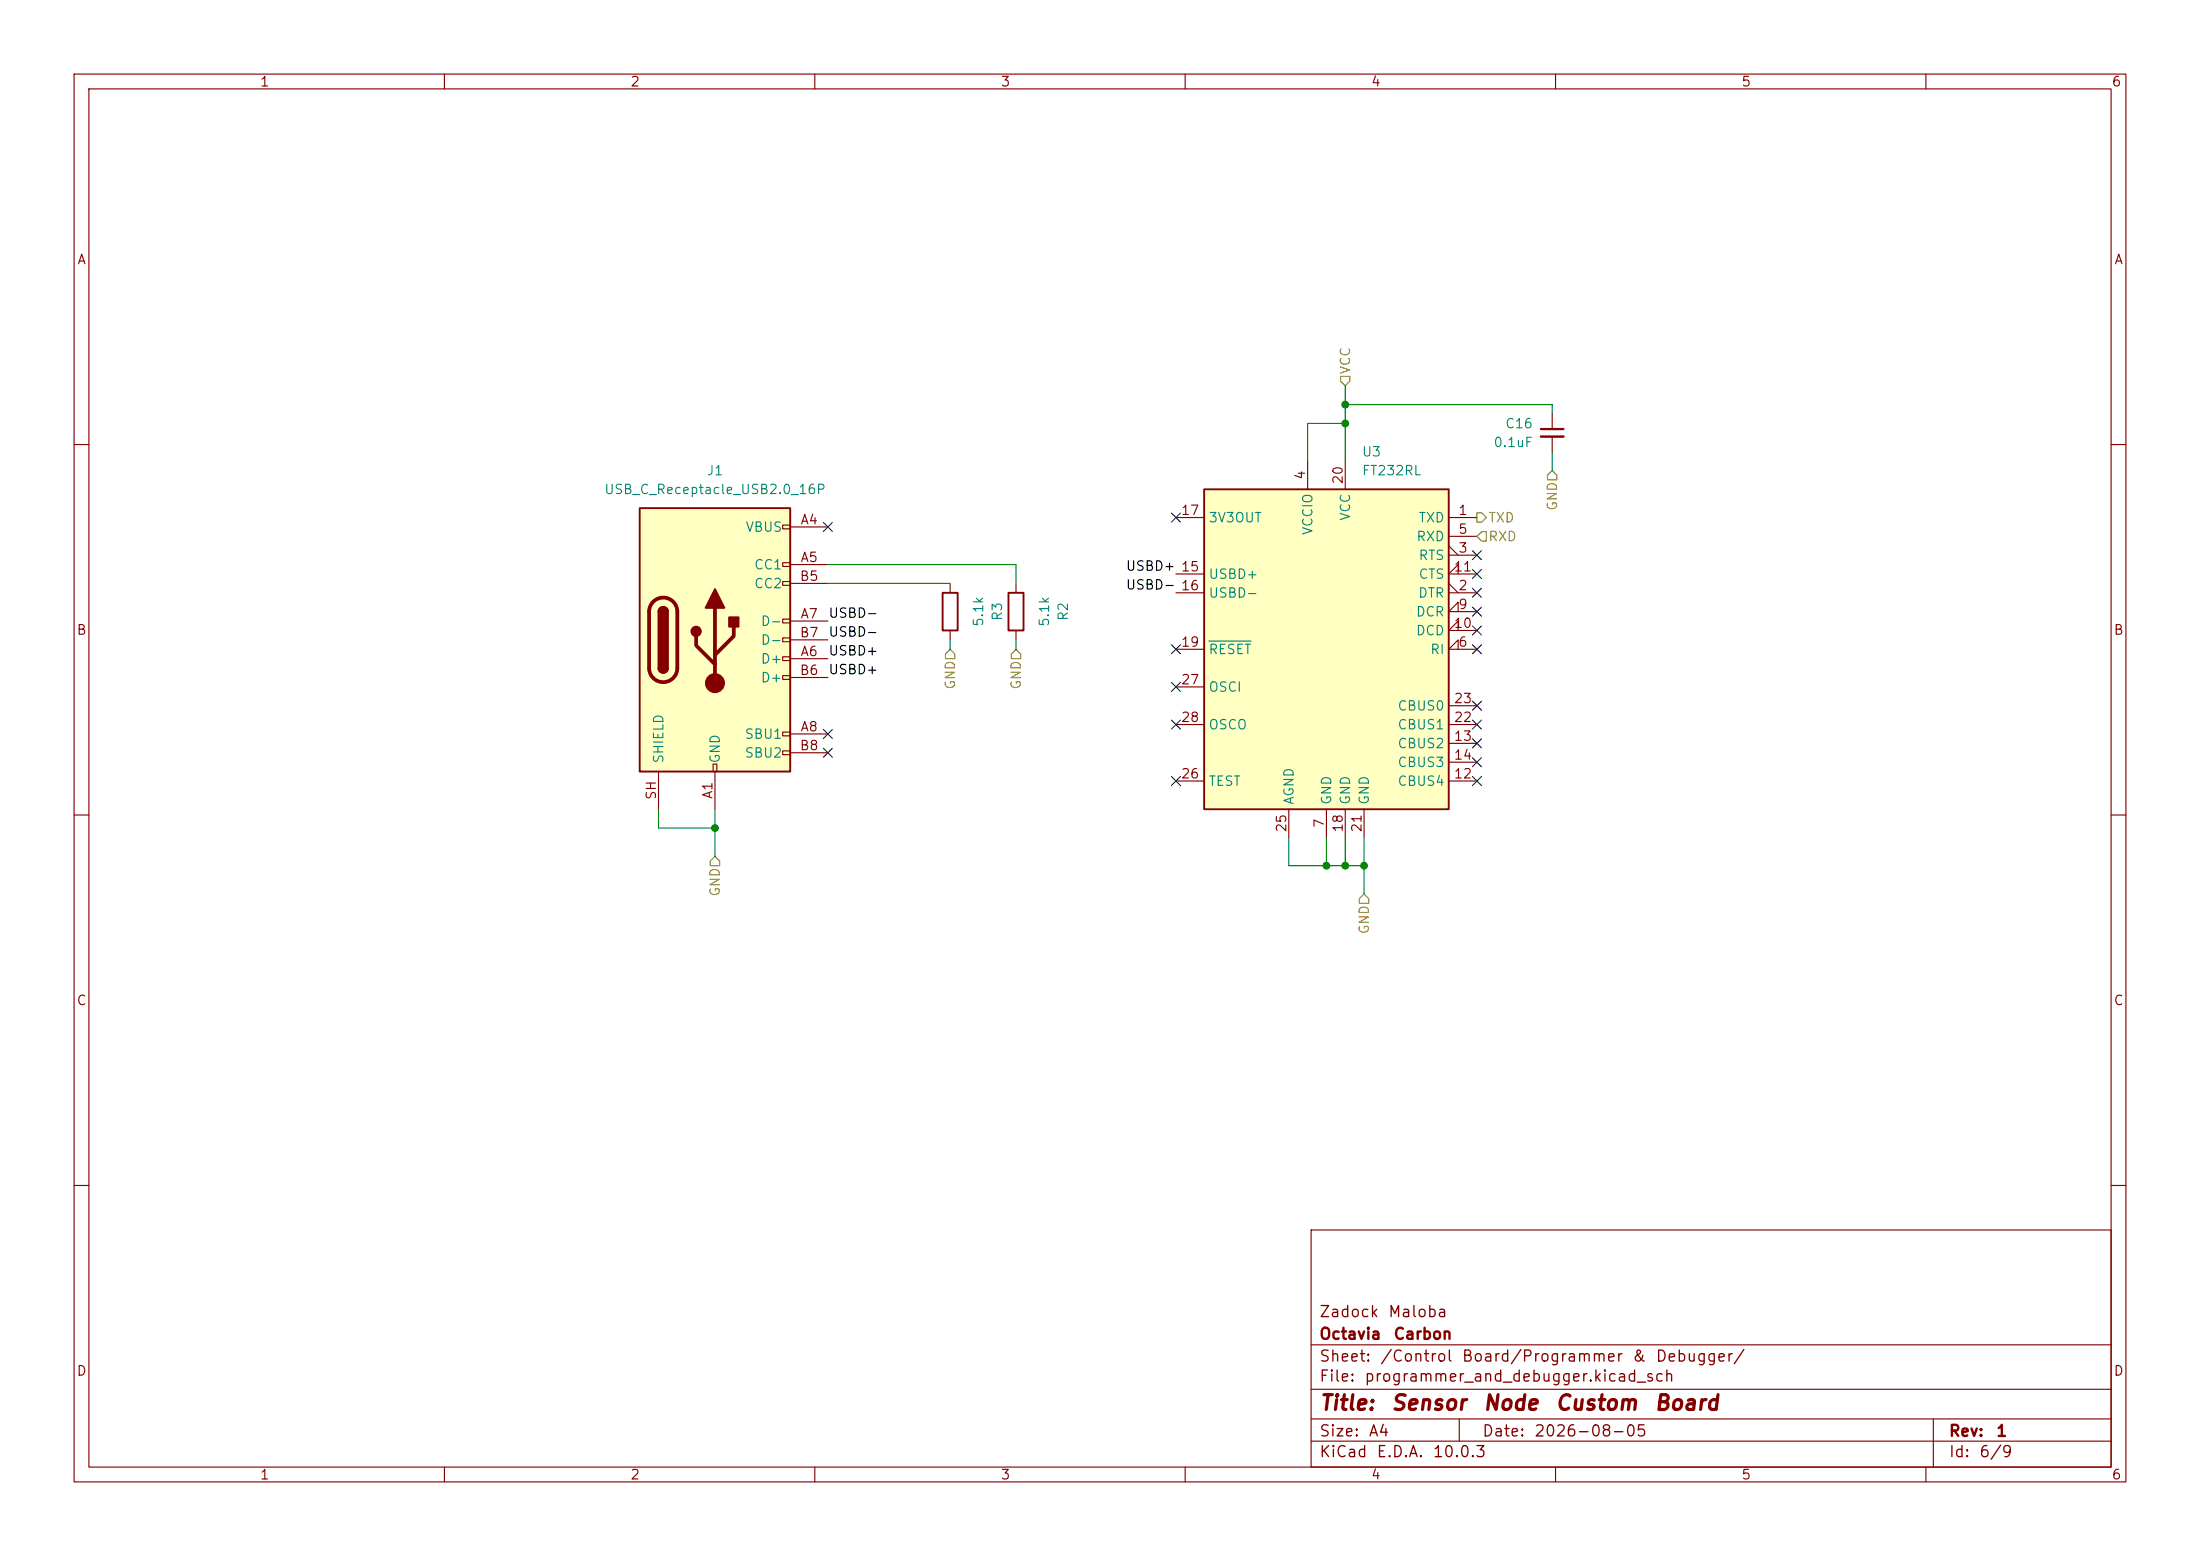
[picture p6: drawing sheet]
(kicad_sch
 (version 20260306)
 (generator "eeschema")
 (generator_version "10.0")
 (paper "A4")
 (title_block
  (title "Sensor Node Custom Board")
  (date "2026-08-05")
  (rev "1")
  (company "Octavia Carbon")
  (comment 1 "Zadock Maloba"))
 (lib_symbols
  (symbol "Connector:USB_C_Receptacle_USB2.0_16P"
   (pin_names
    (offset 1.016)) (exclude_from_sim no) (in_bom yes) (on_board yes)
   (in_pos_files yes)
   (duplicate_pin_numbers_are_jumpers no)
   (property "Reference" "J" (at 0 22.225 0) (show_name no) (do_not_autoplace no) (effects (font (size 1.27 1.27))))
   (property "Value" "USB_C_Receptacle_USB2.0_16P" (at 0 19.685 0) (show_name no) (do_not_autoplace no) (effects (font (size 1.27 1.27))))
   (property "Footprint" "" (at 3.81 0 0) (show_name no) (do_not_autoplace no) (hide yes) (effects (font (size 1.27 1.27))))
   (property "Datasheet" "https://www.usb.org/sites/default/files/documents/usb_type-c.zip" (at 3.81 0 0) (show_name no) (do_not_autoplace no) (hide yes) (effects (font (size 1.27 1.27))))
   (property "Description" "USB 2.0-only 16P Type-C Receptacle connector" (at 0 0 0) (show_name no) (do_not_autoplace no) (hide yes) (effects (font (size 1.27 1.27))))
   (symbol "USB_C_Receptacle_USB2.0_16P_0_0"
    (rectangle (start -0.254 -17.78) (end 0.254 -16.764) (stroke (width 0) (type default)) (fill (type none)))
    (rectangle (start 10.16 15.494) (end 9.144 14.986) (stroke (width 0) (type default)) (fill (type none)))
    (rectangle (start 10.16 10.414) (end 9.144 9.906) (stroke (width 0) (type default)) (fill (type none)))
    (rectangle (start 10.16 7.874) (end 9.144 7.366) (stroke (width 0) (type default)) (fill (type none)))
    (rectangle (start 10.16 2.794) (end 9.144 2.286) (stroke (width 0) (type default)) (fill (type none)))
    (rectangle (start 10.16 0.254) (end 9.144 -0.254) (stroke (width 0) (type default)) (fill (type none)))
    (rectangle (start 10.16 -2.286) (end 9.144 -2.794) (stroke (width 0) (type default)) (fill (type none)))
    (rectangle (start 10.16 -4.826) (end 9.144 -5.334) (stroke (width 0) (type default)) (fill (type none)))
    (rectangle (start 10.16 -12.446) (end 9.144 -12.954) (stroke (width 0) (type default)) (fill (type none)))
    (rectangle (start 10.16 -14.986) (end 9.144 -15.494) (stroke (width 0) (type default)) (fill (type none))))
   (symbol "USB_C_Receptacle_USB2.0_16P_0_1"
    (rectangle (start -10.16 17.78) (end 10.16 -17.78) (stroke (width 0.254) (type default)) (fill (type background)))
    (polyline (pts (xy -8.89 -3.81) (xy -8.89 3.81)) (stroke (width 0.508) (type default)) (fill (type none)))
    (rectangle (start -7.62 -3.81) (end -6.35 3.81) (stroke (width 0.254) (type default)) (fill (type outline)))
    (arc (start -7.62 3.81) (mid -6.985 4.4423) (end -6.35 3.81) (stroke (width 0.254) (type default)) (fill (type none)))
    (arc (start -7.62 3.81) (mid -6.985 4.4423) (end -6.35 3.81) (stroke (width 0.254) (type default)) (fill (type outline)))
    (arc (start -8.89 3.81) (mid -6.985 5.7067) (end -5.08 3.81) (stroke (width 0.508) (type default)) (fill (type none)))
    (arc (start -5.08 -3.81) (mid -6.985 -5.7067) (end -8.89 -3.81) (stroke (width 0.508) (type default)) (fill (type none)))
    (arc (start -6.35 -3.81) (mid -6.985 -4.4423) (end -7.62 -3.81) (stroke (width 0.254) (type default)) (fill (type none)))
    (arc (start -6.35 -3.81) (mid -6.985 -4.4423) (end -7.62 -3.81) (stroke (width 0.254) (type default)) (fill (type outline)))
    (polyline (pts (xy -5.08 3.81) (xy -5.08 -3.81)) (stroke (width 0.508) (type default)) (fill (type none)))
    (circle (center -2.54 1.143) (radius 0.635) (stroke (width 0.254) (type default)) (fill (type outline)))
    (polyline (pts (xy -1.27 4.318) (xy 0 6.858) (xy 1.27 4.318) (xy -1.27 4.318)) (stroke (width 0.254) (type default)) (fill (type outline)))
    (polyline (pts (xy 0 -2.032) (xy 2.54 0.508) (xy 2.54 1.778)) (stroke (width 0.508) (type default)) (fill (type none)))
    (polyline (pts (xy 0 -3.302) (xy -2.54 -0.762) (xy -2.54 0.508)) (stroke (width 0.508) (type default)) (fill (type none)))
    (polyline (pts (xy 0 -5.842) (xy 0 4.318)) (stroke (width 0.508) (type default)) (fill (type none)))
    (circle (center 0 -5.842) (radius 1.27) (stroke (width 0) (type default)) (fill (type outline)))
    (rectangle (start 1.905 1.778) (end 3.175 3.048) (stroke (width 0.254) (type default)) (fill (type outline))))
   (symbol "USB_C_Receptacle_USB2.0_16P_1_1"
    (pin passive line (at 0 -22.86 90) (length 5.08) (name "GND" (effects (font (size 1.27 1.27)))) (number "A1" (effects (font (size 1.27 1.27)))))
    (pin passive line (at 15.24 15.24 180) (length 5.08) (name "VBUS" (effects (font (size 1.27 1.27)))) (number "A4" (effects (font (size 1.27 1.27)))))
    (pin bidirectional line (at 15.24 10.16 180) (length 5.08) (name "CC1" (effects (font (size 1.27 1.27)))) (number "A5" (effects (font (size 1.27 1.27)))))
    (pin bidirectional line (at 15.24 -2.54 180) (length 5.08) (name "D+" (effects (font (size 1.27 1.27)))) (number "A6" (effects (font (size 1.27 1.27)))))
    (pin bidirectional line (at 15.24 2.54 180) (length 5.08) (name "D-" (effects (font (size 1.27 1.27)))) (number "A7" (effects (font (size 1.27 1.27)))))
    (pin bidirectional line (at 15.24 -12.7 180) (length 5.08) (name "SBU1" (effects (font (size 1.27 1.27)))) (number "A8" (effects (font (size 1.27 1.27)))))
    (pin passive line (at 15.24 15.24 180) (length 5.08) (hide yes) (name "VBUS" (effects (font (size 1.27 1.27)))) (number "A9" (effects (font (size 1.27 1.27)))))
    (pin passive line (at 0 -22.86 90) (length 5.08) (hide yes) (name "GND" (effects (font (size 1.27 1.27)))) (number "A12" (effects (font (size 1.27 1.27)))))
    (pin passive line (at 0 -22.86 90) (length 5.08) (hide yes) (name "GND" (effects (font (size 1.27 1.27)))) (number "B1" (effects (font (size 1.27 1.27)))))
    (pin passive line (at 15.24 15.24 180) (length 5.08) (hide yes) (name "VBUS" (effects (font (size 1.27 1.27)))) (number "B4" (effects (font (size 1.27 1.27)))))
    (pin bidirectional line (at 15.24 7.62 180) (length 5.08) (name "CC2" (effects (font (size 1.27 1.27)))) (number "B5" (effects (font (size 1.27 1.27)))))
    (pin bidirectional line (at 15.24 -5.08 180) (length 5.08) (name "D+" (effects (font (size 1.27 1.27)))) (number "B6" (effects (font (size 1.27 1.27)))))
    (pin bidirectional line (at 15.24 0 180) (length 5.08) (name "D-" (effects (font (size 1.27 1.27)))) (number "B7" (effects (font (size 1.27 1.27)))))
    (pin bidirectional line (at 15.24 -15.24 180) (length 5.08) (name "SBU2" (effects (font (size 1.27 1.27)))) (number "B8" (effects (font (size 1.27 1.27)))))
    (pin passive line (at 15.24 15.24 180) (length 5.08) (hide yes) (name "VBUS" (effects (font (size 1.27 1.27)))) (number "B9" (effects (font (size 1.27 1.27)))))
    (pin passive line (at 0 -22.86 90) (length 5.08) (hide yes) (name "GND" (effects (font (size 1.27 1.27)))) (number "B12" (effects (font (size 1.27 1.27)))))
    (pin passive line (at -7.62 -22.86 90) (length 5.08) (name "SHIELD" (effects (font (size 1.27 1.27)))) (number "SH" (effects (font (size 1.27 1.27))))))
   (embedded_fonts no))
  (symbol "Device:C_Small"
   (pin_numbers (hide yes))
   (pin_names
    (offset 0.254) (hide yes)) (exclude_from_sim no) (in_bom yes) (on_board yes)
   (in_pos_files yes)
   (duplicate_pin_numbers_are_jumpers no)
   (property "Reference" "C" (at 0.254 1.778 0) (show_name no) (do_not_autoplace no) (effects (font (size 1.27 1.27)) (justify left)))
   (property "Value" "C_Small" (at 0.254 -2.032 0) (show_name no) (do_not_autoplace no) (effects (font (size 1.27 1.27)) (justify left)))
   (property "Footprint" "" (at 0 0 0) (show_name no) (do_not_autoplace no) (hide yes) (effects (font (size 1.27 1.27))))
   (property "Datasheet" "" (at 0 0 0) (show_name no) (do_not_autoplace no) (hide yes) (effects (font (size 1.27 1.27))))
   (property "Description" "Unpolarized capacitor, small symbol" (at 0 0 0) (show_name no) (do_not_autoplace no) (hide yes) (effects (font (size 1.27 1.27))))
   (symbol "C_Small_0_1"
    (polyline (pts (xy -1.524 0.508) (xy 1.524 0.508)) (stroke (width 0.3048) (type default)) (fill (type none)))
    (polyline (pts (xy -1.524 -0.508) (xy 1.524 -0.508)) (stroke (width 0.3302) (type default)) (fill (type none))))
   (symbol "C_Small_1_1"
    (pin passive line (at 0 2.54 270) (length 2.032) (name "" (effects (font (size 1.27 1.27)))) (number "1" (effects (font (size 1.27 1.27)))))
    (pin passive line (at 0 -2.54 90) (length 2.032) (name "" (effects (font (size 1.27 1.27)))) (number "2" (effects (font (size 1.27 1.27))))))
   (embedded_fonts no))
  (symbol "Device:R"
   (pin_numbers (hide yes))
   (pin_names
    (offset 0)) (exclude_from_sim no) (in_bom yes) (on_board yes)
   (in_pos_files yes)
   (duplicate_pin_numbers_are_jumpers no)
   (property "Reference" "R" (at 2.032 0 90) (show_name no) (do_not_autoplace no) (effects (font (size 1.27 1.27))))
   (property "Value" "R" (at 0 0 90) (show_name no) (do_not_autoplace no) (effects (font (size 1.27 1.27))))
   (property "Footprint" "" (at -1.778 0 90) (show_name no) (do_not_autoplace no) (hide yes) (effects (font (size 1.27 1.27))))
   (property "Datasheet" "" (at 0 0 0) (show_name no) (do_not_autoplace no) (hide yes) (effects (font (size 1.27 1.27))))
   (property "Description" "Resistor" (at 0 0 0) (show_name no) (do_not_autoplace no) (hide yes) (effects (font (size 1.27 1.27))))
   (symbol "R_0_1"
    (rectangle (start -1.016 -2.54) (end 1.016 2.54) (stroke (width 0.254) (type default)) (fill (type none))))
   (symbol "R_1_1"
    (pin passive line (at 0 3.81 270) (length 1.27) (name "" (effects (font (size 1.27 1.27)))) (number "1" (effects (font (size 1.27 1.27)))))
    (pin passive line (at 0 -3.81 90) (length 1.27) (name "" (effects (font (size 1.27 1.27)))) (number "2" (effects (font (size 1.27 1.27))))))
   (embedded_fonts no))
  (symbol "Interface_USB:FT232RL" (exclude_from_sim no) (in_bom yes) (on_board yes)
   (in_pos_files yes)
   (duplicate_pin_numbers_are_jumpers no)
   (property "Reference" "U" (at -16.51 22.86 0) (show_name no) (do_not_autoplace no) (effects (font (size 1.27 1.27)) (justify left)))
   (property "Value" "FT232RL" (at 10.16 22.86 0) (show_name no) (do_not_autoplace no) (effects (font (size 1.27 1.27)) (justify left)))
   (property "Footprint" "Package_SO:SSOP-28_5.3x10.2mm_P0.65mm" (at 27.94 -22.86 0) (show_name no) (do_not_autoplace no) (hide yes) (effects (font (size 1.27 1.27))))
   (property "Datasheet" "https://www.ftdichip.com/Support/Documents/DataSheets/ICs/DS_FT232R.pdf" (at 0 0 0) (show_name no) (do_not_autoplace no) (hide yes) (effects (font (size 1.27 1.27))))
   (property "Description" "USB to Serial Interface, SSOP-28" (at 0 0 0) (show_name no) (do_not_autoplace no) (hide yes) (effects (font (size 1.27 1.27))))
   (symbol "FT232RL_0_1"
    (rectangle (start -16.51 21.59) (end 16.51 -21.59) (stroke (width 0.254) (type default)) (fill (type background))))
   (symbol "FT232RL_1_1"
    (pin output line (at 20.32 17.78 180) (length 3.81) (name "TXD" (effects (font (size 1.27 1.27)))) (number "1" (effects (font (size 1.27 1.27)))))
    (pin output output_low (at 20.32 7.62 180) (length 3.81) (name "DTR" (effects (font (size 1.27 1.27)))) (number "2" (effects (font (size 1.27 1.27)))))
    (pin output output_low (at 20.32 12.7 180) (length 3.81) (name "RTS" (effects (font (size 1.27 1.27)))) (number "3" (effects (font (size 1.27 1.27)))))
    (pin power_in line (at -2.54 25.4 270) (length 3.81) (name "VCCIO" (effects (font (size 1.27 1.27)))) (number "4" (effects (font (size 1.27 1.27)))))
    (pin input line (at 20.32 15.24 180) (length 3.81) (name "RXD" (effects (font (size 1.27 1.27)))) (number "5" (effects (font (size 1.27 1.27)))))
    (pin input input_low (at 20.32 0 180) (length 3.81) (name "RI" (effects (font (size 1.27 1.27)))) (number "6" (effects (font (size 1.27 1.27)))))
    (pin power_in line (at 0 -25.4 90) (length 3.81) (name "GND" (effects (font (size 1.27 1.27)))) (number "7" (effects (font (size 1.27 1.27)))))
    (pin input input_low (at 20.32 5.08 180) (length 3.81) (name "DCR" (effects (font (size 1.27 1.27)))) (number "9" (effects (font (size 1.27 1.27)))))
    (pin input input_low (at 20.32 2.54 180) (length 3.81) (name "DCD" (effects (font (size 1.27 1.27)))) (number "10" (effects (font (size 1.27 1.27)))))
    (pin input input_low (at 20.32 10.16 180) (length 3.81) (name "CTS" (effects (font (size 1.27 1.27)))) (number "11" (effects (font (size 1.27 1.27)))))
    (pin bidirectional line (at 20.32 -17.78 180) (length 3.81) (name "CBUS4" (effects (font (size 1.27 1.27)))) (number "12" (effects (font (size 1.27 1.27)))))
    (pin bidirectional line (at 20.32 -12.7 180) (length 3.81) (name "CBUS2" (effects (font (size 1.27 1.27)))) (number "13" (effects (font (size 1.27 1.27)))))
    (pin bidirectional line (at 20.32 -15.24 180) (length 3.81) (name "CBUS3" (effects (font (size 1.27 1.27)))) (number "14" (effects (font (size 1.27 1.27)))))
    (pin bidirectional line (at -20.32 10.16 0) (length 3.81) (name "USBD+" (effects (font (size 1.27 1.27)))) (number "15" (effects (font (size 1.27 1.27)))))
    (pin bidirectional line (at -20.32 7.62 0) (length 3.81) (name "USBD-" (effects (font (size 1.27 1.27)))) (number "16" (effects (font (size 1.27 1.27)))))
    (pin power_out line (at -20.32 17.78 0) (length 3.81) (name "3V3OUT" (effects (font (size 1.27 1.27)))) (number "17" (effects (font (size 1.27 1.27)))))
    (pin power_in line (at 2.54 -25.4 90) (length 3.81) (name "GND" (effects (font (size 1.27 1.27)))) (number "18" (effects (font (size 1.27 1.27)))))
    (pin input line (at -20.32 0 0) (length 3.81) (name "~{RESET}" (effects (font (size 1.27 1.27)))) (number "19" (effects (font (size 1.27 1.27)))))
    (pin power_in line (at 2.54 25.4 270) (length 3.81) (name "VCC" (effects (font (size 1.27 1.27)))) (number "20" (effects (font (size 1.27 1.27)))))
    (pin power_in line (at 5.08 -25.4 90) (length 3.81) (name "GND" (effects (font (size 1.27 1.27)))) (number "21" (effects (font (size 1.27 1.27)))))
    (pin bidirectional line (at 20.32 -10.16 180) (length 3.81) (name "CBUS1" (effects (font (size 1.27 1.27)))) (number "22" (effects (font (size 1.27 1.27)))))
    (pin bidirectional line (at 20.32 -7.62 180) (length 3.81) (name "CBUS0" (effects (font (size 1.27 1.27)))) (number "23" (effects (font (size 1.27 1.27)))))
    (pin power_in line (at -5.08 -25.4 90) (length 3.81) (name "AGND" (effects (font (size 1.27 1.27)))) (number "25" (effects (font (size 1.27 1.27)))))
    (pin input line (at -20.32 -17.78 0) (length 3.81) (name "TEST" (effects (font (size 1.27 1.27)))) (number "26" (effects (font (size 1.27 1.27)))))
    (pin input line (at -20.32 -5.08 0) (length 3.81) (name "OSCI" (effects (font (size 1.27 1.27)))) (number "27" (effects (font (size 1.27 1.27)))))
    (pin output line (at -20.32 -10.16 0) (length 3.81) (name "OSCO" (effects (font (size 1.27 1.27)))) (number "28" (effects (font (size 1.27 1.27))))))
   (embedded_fonts no)))
 (junction
  (at 184.15 116.84)
  (diameter 0)
  (color 0 0 0 0))
 (junction
  (at 181.61 57.15)
  (diameter 0)
  (color 0 0 0 0))
 (junction
  (at 96.52 111.76)
  (diameter 0)
  (color 0 0 0 0))
 (junction
  (at 181.61 54.61)
  (diameter 0)
  (color 0 0 0 0))
 (junction
  (at 179.07 116.84)
  (diameter 0)
  (color 0 0 0 0))
 (junction
  (at 181.61 116.84)
  (diameter 0)
  (color 0 0 0 0))
 (no_connect
  (at 158.75 92.71))
 (no_connect
  (at 158.75 97.79))
 (no_connect
  (at 158.75 87.63))
 (no_connect
  (at 199.39 102.87))
 (no_connect
  (at 199.39 82.55))
 (no_connect
  (at 111.76 99.06))
 (no_connect
  (at 199.39 80.01))
 (no_connect
  (at 199.39 74.93))
 (no_connect
  (at 111.76 71.12))
 (no_connect
  (at 199.39 95.25))
 (no_connect
  (at 199.39 105.41))
 (no_connect
  (at 199.39 97.79))
 (no_connect
  (at 111.76 101.6))
 (no_connect
  (at 199.39 77.47))
 (no_connect
  (at 158.75 105.41))
 (no_connect
  (at 199.39 87.63))
 (no_connect
  (at 199.39 85.09))
 (no_connect
  (at 158.75 69.85))
 (no_connect
  (at 199.39 100.33))
 (wire
  (pts (xy 128.27 87.63) (xy 128.27 86.36))
  (stroke (width 0) (type default)))
 (wire
  (pts (xy 181.61 116.84) (xy 184.15 116.84))
  (stroke (width 0) (type default)))
 (wire
  (pts (xy 181.61 54.61) (xy 181.61 57.15))
  (stroke (width 0) (type default)))
 (wire
  (pts (xy 181.61 57.15) (xy 181.61 62.23))
  (stroke (width 0) (type default)))
 (wire
  (pts (xy 209.55 55.88) (xy 209.55 54.61))
  (stroke (width 0) (type default)))
 (wire
  (pts (xy 88.9 111.76) (xy 96.52 111.76))
  (stroke (width 0) (type default)))
 (wire
  (pts (xy 96.52 111.76) (xy 96.52 115.57))
  (stroke (width 0) (type default)))
 (wire
  (pts (xy 184.15 113.03) (xy 184.15 116.84))
  (stroke (width 0) (type default)))
 (wire
  (pts (xy 176.53 57.15) (xy 181.61 57.15))
  (stroke (width 0) (type default)))
 (wire
  (pts (xy 181.61 113.03) (xy 181.61 116.84))
  (stroke (width 0) (type default)))
 (wire
  (pts (xy 184.15 116.84) (xy 184.15 120.65))
  (stroke (width 0) (type default)))
 (wire
  (pts (xy 209.55 54.61) (xy 181.61 54.61))
  (stroke (width 0) (type default)))
 (wire
  (pts (xy 179.07 113.03) (xy 179.07 116.84))
  (stroke (width 0) (type default)))
 (wire
  (pts (xy 179.07 116.84) (xy 181.61 116.84))
  (stroke (width 0) (type default)))
 (wire
  (pts (xy 176.53 62.23) (xy 176.53 57.15))
  (stroke (width 0) (type default)))
 (wire
  (pts (xy 111.76 78.74) (xy 128.27 78.74))
  (stroke (width 0) (type default)))
 (wire
  (pts (xy 137.16 87.63) (xy 137.16 86.36))
  (stroke (width 0) (type default)))
 (wire
  (pts (xy 209.55 60.96) (xy 209.55 63.5))
  (stroke (width 0) (type default)))
 (wire
  (pts (xy 96.52 109.22) (xy 96.52 111.76))
  (stroke (width 0) (type default)))
 (wire
  (pts (xy 181.61 52.07) (xy 181.61 54.61))
  (stroke (width 0) (type default)))
 (wire
  (pts (xy 88.9 109.22) (xy 88.9 111.76))
  (stroke (width 0) (type default)))
 (wire
  (pts (xy 173.99 116.84) (xy 179.07 116.84))
  (stroke (width 0) (type default)))
 (wire
  (pts (xy 137.16 78.74) (xy 137.16 76.2))
  (stroke (width 0) (type default)))
 (wire
  (pts (xy 173.99 113.03) (xy 173.99 116.84))
  (stroke (width 0) (type default)))
 (wire
  (pts (xy 111.76 76.2) (xy 137.16 76.2))
  (stroke (width 0) (type default)))
 (label "USBD-"
  (at 111.76 83.82 0)
  (effects (font (size 1.27 1.27)) (justify left bottom)))
 (label "USBD-"
  (at 111.76 86.36 0)
  (effects (font (size 1.27 1.27)) (justify left bottom)))
 (label "USBD+"
  (at 111.76 91.44 0)
  (effects (font (size 1.27 1.27)) (justify left bottom)))
 (label "USBD+"
  (at 111.76 88.9 0)
  (effects (font (size 1.27 1.27)) (justify left bottom)))
 (label "USBD+"
  (at 158.75 77.47 180)
  (effects (font (size 1.27 1.27)) (justify right bottom)))
 (label "USBD-"
  (at 158.75 80.01 180)
  (effects (font (size 1.27 1.27)) (justify right bottom)))
 (hierarchical_label "GND"
  (shape input)
  (at 209.55 63.5 270)
  (effects (font (size 1.27 1.27)) (justify right)))
 (hierarchical_label "GND"
  (shape input)
  (at 137.16 87.63 270)
  (effects (font (size 1.27 1.27)) (justify right)))
 (hierarchical_label "TXD"
  (shape output)
  (at 199.39 69.85 0)
  (effects (font (size 1.27 1.27)) (justify left)))
 (hierarchical_label "VCC"
  (shape input)
  (at 181.61 52.07 90)
  (effects (font (size 1.27 1.27)) (justify left)))
 (hierarchical_label "RXD"
  (shape input)
  (at 199.39 72.39 0)
  (effects (font (size 1.27 1.27)) (justify left)))
 (hierarchical_label "GND"
  (shape input)
  (at 128.27 87.63 270)
  (effects (font (size 1.27 1.27)) (justify right)))
 (hierarchical_label "GND"
  (shape input)
  (at 96.52 115.57 270)
  (effects (font (size 1.27 1.27)) (justify right)))
 (hierarchical_label "GND"
  (shape input)
  (at 184.15 120.65 270)
  (effects (font (size 1.27 1.27)) (justify right)))
 (symbol
  (lib_id "Device:C_Small")
  (at 209.55 58.42 0)
  (mirror y)
  (unit 1)
  (body_style 1)
  (exclude_from_sim no)
  (in_bom yes)
  (on_board yes)
  (in_pos_files yes)
  (dnp no)
  (fields_autoplaced yes)
  (property "Reference" "C16" (at 207.01 57.1562 0) (show_name no) (do_not_autoplace no) (effects (font (size 1.27 1.27)) (justify left)))
  (property "Value" "0.1uF" (at 207.01 59.6962 0) (show_name no) (do_not_autoplace no) (effects (font (size 1.27 1.27)) (justify left)))
  (property "Footprint" "Capacitor_THT:C_Disc_D3.4mm_W2.1mm_P2.50mm" (at 209.55 58.42 0) (hide yes) (show_name no) (do_not_autoplace no) (effects (font (size 1.27 1.27))))
  (property "Datasheet" "" (at 209.55 58.42 0) (hide yes) (show_name no) (do_not_autoplace no) (effects (font (size 1.27 1.27))))
  (property "Description" "Unpolarized capacitor, small symbol" (at 209.55 58.42 0) (hide yes) (show_name no) (do_not_autoplace no) (effects (font (size 1.27 1.27))))
  (pin "1")
  (pin "2"))
 (symbol
  (lib_id "Connector:USB_C_Receptacle_USB2.0_16P")
  (at 96.52 86.36 0)
  (unit 1)
  (body_style 1)
  (exclude_from_sim no)
  (in_bom yes)
  (on_board yes)
  (in_pos_files yes)
  (dnp no)
  (fields_autoplaced yes)
  (property "Reference" "J1" (at 96.52 63.5 0) (show_name no) (do_not_autoplace no) (effects (font (size 1.27 1.27))))
  (property "Value" "USB_C_Receptacle_USB2.0_16P" (at 96.52 66.04 0) (show_name no) (do_not_autoplace no) (effects (font (size 1.27 1.27))))
  (property "Footprint" "Connector_USB:USB_C_Receptacle_GCT_USB4110" (at 100.33 86.36 0) (hide yes) (show_name no) (do_not_autoplace no) (effects (font (size 1.27 1.27))))
  (property "Datasheet" "https://www.usb.org/sites/default/files/documents/usb_type-c.zip" (at 100.33 86.36 0) (hide yes) (show_name no) (do_not_autoplace no) (effects (font (size 1.27 1.27))))
  (property "Description" "USB 2.0-only 16P Type-C Receptacle connector" (at 96.52 86.36 0) (hide yes) (show_name no) (do_not_autoplace no) (effects (font (size 1.27 1.27))))
  (pin "B4")
  (pin "A12")
  (pin "B1")
  (pin "A6")
  (pin "A7")
  (pin "A8")
  (pin "A9")
  (pin "B8")
  (pin "B9")
  (pin "A4")
  (pin "A5")
  (pin "B12")
  (pin "SH")
  (pin "A1")
  (pin "B5")
  (pin "B6")
  (pin "B7"))
 (symbol
  (lib_id "Device:R")
  (at 128.27 82.55 0)
  (unit 1)
  (body_style 1)
  (exclude_from_sim no)
  (in_bom yes)
  (on_board yes)
  (in_pos_files yes)
  (dnp no)
  (fields_autoplaced yes)
  (property "Reference" "R3" (at 134.62 82.55 90) (show_name no) (do_not_autoplace no) (effects (font (size 1.27 1.27))))
  (property "Value" "5.1k" (at 132.08 82.55 90) (show_name no) (do_not_autoplace no) (effects (font (size 1.27 1.27))))
  (property "Footprint" "Resistor_THT:R_Axial_DIN0309_L9.0mm_D3.2mm_P2.54mm_Vertical" (at 126.492 82.55 90) (hide yes) (show_name no) (do_not_autoplace no) (effects (font (size 1.27 1.27))))
  (property "Datasheet" "" (at 128.27 82.55 0) (hide yes) (show_name no) (do_not_autoplace no) (effects (font (size 1.27 1.27))))
  (property "Description" "Resistor" (at 128.27 82.55 0) (hide yes) (show_name no) (do_not_autoplace no) (effects (font (size 1.27 1.27))))
  (pin "1")
  (pin "2"))
 (symbol
  (lib_id "Device:R")
  (at 137.16 82.55 0)
  (unit 1)
  (body_style 1)
  (exclude_from_sim no)
  (in_bom yes)
  (on_board yes)
  (in_pos_files yes)
  (dnp no)
  (fields_autoplaced yes)
  (property "Reference" "R2" (at 143.51 82.55 90) (show_name no) (do_not_autoplace no) (effects (font (size 1.27 1.27))))
  (property "Value" "5.1k" (at 140.97 82.55 90) (show_name no) (do_not_autoplace no) (effects (font (size 1.27 1.27))))
  (property "Footprint" "Resistor_THT:R_Axial_DIN0309_L9.0mm_D3.2mm_P2.54mm_Vertical" (at 135.382 82.55 90) (hide yes) (show_name no) (do_not_autoplace no) (effects (font (size 1.27 1.27))))
  (property "Datasheet" "" (at 137.16 82.55 0) (hide yes) (show_name no) (do_not_autoplace no) (effects (font (size 1.27 1.27))))
  (property "Description" "Resistor" (at 137.16 82.55 0) (hide yes) (show_name no) (do_not_autoplace no) (effects (font (size 1.27 1.27))))
  (pin "1")
  (pin "2"))
 (symbol
  (lib_id "Interface_USB:FT232RL")
  (at 179.07 87.63 0)
  (unit 1)
  (body_style 1)
  (exclude_from_sim no)
  (in_bom yes)
  (on_board yes)
  (in_pos_files yes)
  (dnp no)
  (fields_autoplaced yes)
  (property "Reference" "U3" (at 183.7533 60.96 0) (show_name no) (do_not_autoplace no) (effects (font (size 1.27 1.27)) (justify left)))
  (property "Value" "FT232RL" (at 183.7533 63.5 0) (show_name no) (do_not_autoplace no) (effects (font (size 1.27 1.27)) (justify left)))
  (property "Footprint" "Package_SO:SSOP-28_5.3x10.2mm_P0.65mm" (at 207.01 110.49 0) (hide yes) (show_name no) (do_not_autoplace no) (effects (font (size 1.27 1.27))))
  (property "Datasheet" "https://www.ftdichip.com/Support/Documents/DataSheets/ICs/DS_FT232R.pdf" (at 179.07 87.63 0) (hide yes) (show_name no) (do_not_autoplace no) (effects (font (size 1.27 1.27))))
  (property "Description" "USB to Serial Interface, SSOP-28" (at 179.07 87.63 0) (hide yes) (show_name no) (do_not_autoplace no) (effects (font (size 1.27 1.27))))
  (pin "4")
  (pin "3")
  (pin "18")
  (pin "2")
  (pin "6")
  (pin "9")
  (pin "7")
  (pin "10")
  (pin "1")
  (pin "12")
  (pin "13")
  (pin "11")
  (pin "14")
  (pin "17")
  (pin "26")
  (pin "20")
  (pin "25")
  (pin "28")
  (pin "19")
  (pin "23")
  (pin "22")
  (pin "27")
  (pin "15")
  (pin "16")
  (pin "21")
  (pin "5")))
